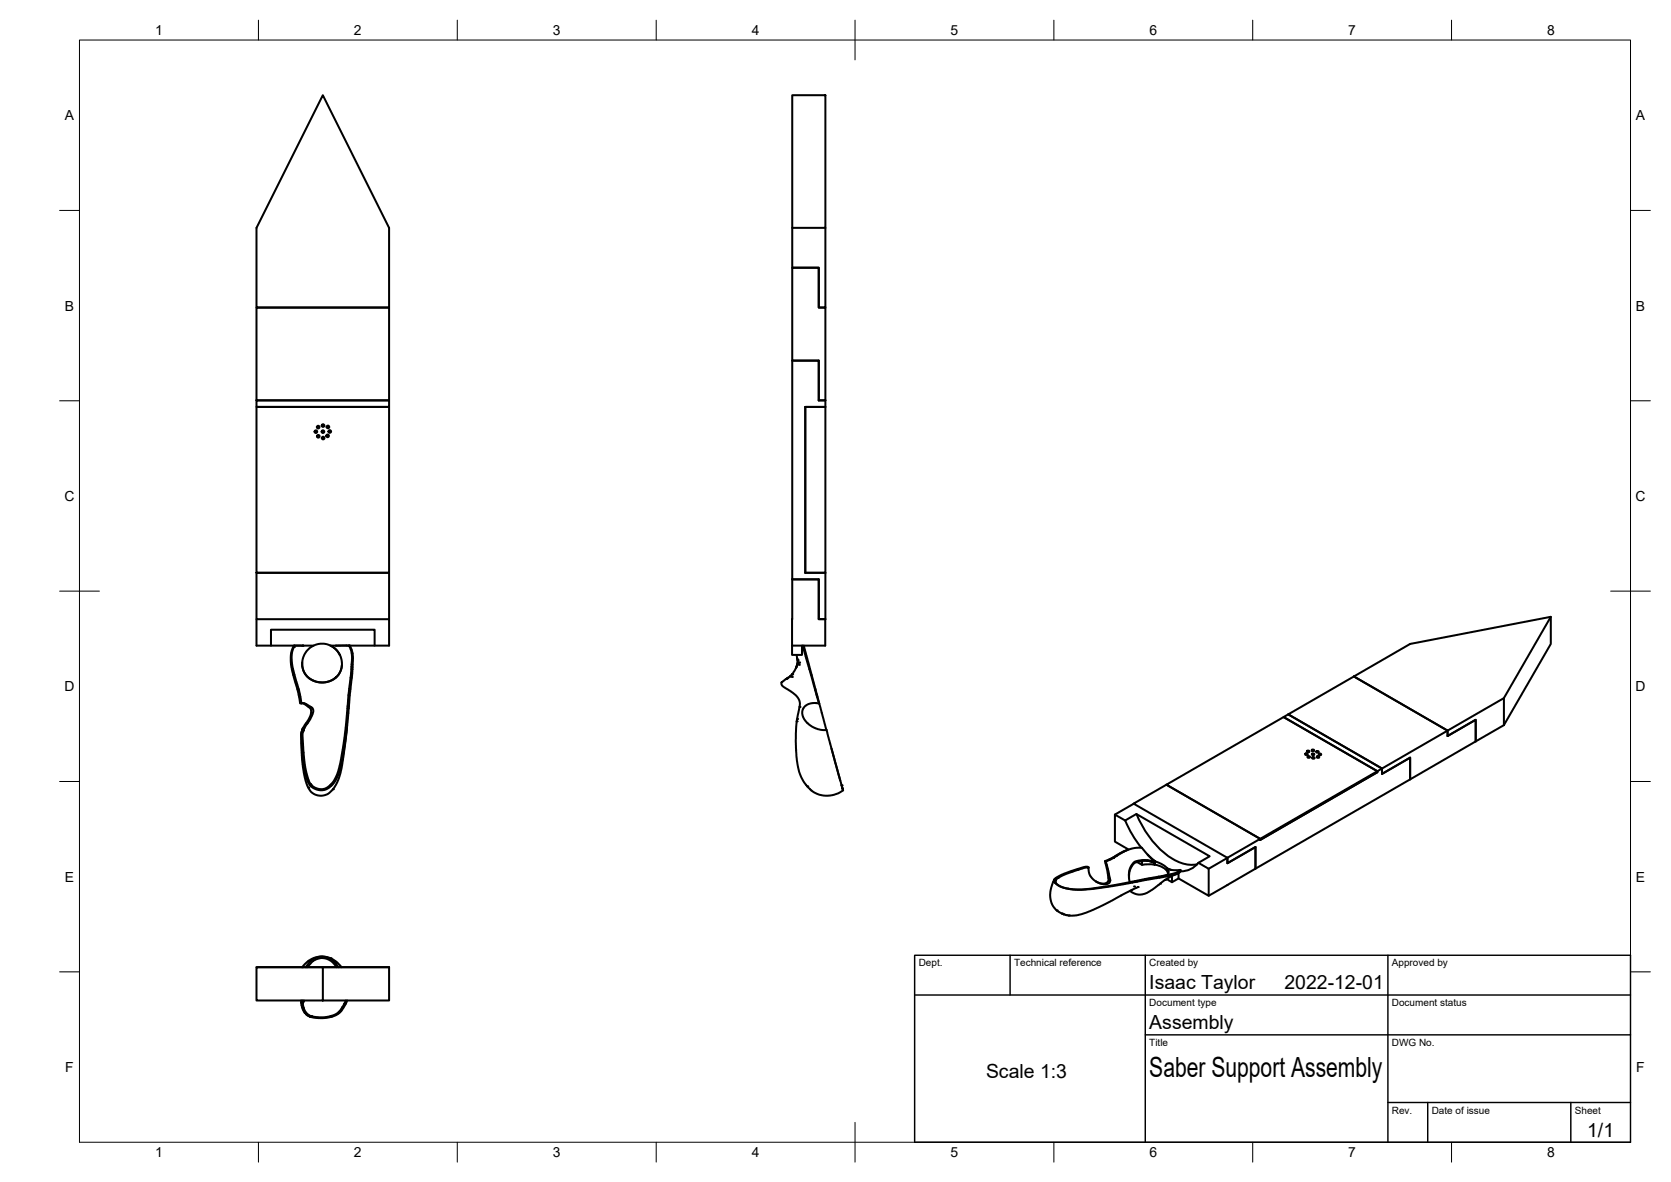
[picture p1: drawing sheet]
<svg xmlns="http://www.w3.org/2000/svg" width="420mm" height="297mm" viewBox="0 0 420 297" stroke-linecap="round" stroke-linejoin="round" font-family="sans-serif">
<!-- layer: Visible -->
<g fill="none" stroke="#000" stroke-width=".51">
<path d="M81.2 23.9l16.6 33.4v20h-33.3v-20zM199.2 23.9h8.3v33.4h-8.3zM199.2 57.3v10h6.7v10h1.6v-20M64.5 77.3h33.3v23.3h-33.3zM199.2 67.3h6.7v10h1.6v23.3h-1.6v-10h-6.7zM64.5 100.6h33.3v1.7h-33.3zM64.5 102.3h33.3v41.6h-33.3zM202.5 102.3h5v41.6h-5M202.5 102.3v41.6M205.9 100.6v-10h-6.7v71.6M205.9 100.6h1.6v1.7h-5M64.5 143.9h33.3v11.7h-33.3z"/>
<path d="M64.5 155.6v6.6h9.5M97.8 155.6v6.6h-10M202.5 143.9h5v11.7h-1.6v-10h-6.7h6.7v10h1.6v6.6h-8.3M389.9 155l-11.8 20.4v6.8M68.1 162.2v-4h26.1v4M73.9 162.2l-.7 2v3l1.7 6.5 .6 3.1h.3M74 162.2l-.6 2v2.7l1.8 6.6 .6 3.3 .6-.1 .9 .5 1.2 .7 .3 .6-.5 1.6-1.9 3.4M74 162.2h2.1M74.1 162.2h2M75.9 176.7l2 1.2 .3 .7-.3 1.6-1.7 2.7-.1 .6M76 166.5l.2 1.8 .9 1.5 1.6 1.2 1.8 .5 2.2-.3 1.4-.7 1.3-1.5 .6-1.9M76.1 162.2h.2"/>
<path d="M76.3 162.2h2.5l1.8-.4 1.5 .1 1 .3M78.8 162.2l-1.1 .8-1.1 1.3-.6 1.8v1.4l.5 1.5 1 1.3 1.2 .8 1.9 .4 1.7-.1 1.6-.7 1.1-1 .8-1.5 .2-1.7-.4-1.6-1.1-1.6-1.4-1.1M83.1 162.2h1.4M83.4 162.4l1.2 1 .8 1.2M84.5 162.2h2.3a1.07 1.07 0 0 1 1.4 1l.3 1.2v1.6l-1.5 16.1-.9 6.9-1.1 4.9-1.1 2.5-.9 .9-1 .7-.9 .3h-1l-1-.4-.9-.7M84.5 162.2h2.6a.89 .89 0 0 1 1.2 .9l.5 2.1-.2 3.6-1.2 12.7-.8 6.3-1.3 6.2-1.4 2.8-1.1 1.1-.7 .4-1.1 .3-.9-.1-1.3-.5-.8-.6M85.4 164.6h.1M198.3 170.3l-.5 .2M199.2 162.2v2.4h2.5v-2.4M200.2 167.7l-1.3 2.1-2.4 1.7v.3l.4 .7 3.2 2.2 .6 .8 .4 .9v.9l-.8 4-.2 5 .3 4.7 .7 3.4 .9 2 1.1 1.3 1.2 1.2 1.4 .7 1.4 .3h1.6l2-.5 1.3-.8M200.3 164.6l.3 2.2-.4 .9M200.4 165.5l.1 .1"/>
<path d="M200.6 166.4l-.4 1.4zM201.8 162.2l4.2 14.6M202.1 162.2l3.9 14.6M205.9 176.8l-1.9-.1-1.4 .6-.8 1.2v1.4l1 1.6 1.5 1.2 1.9 .7 1.6 .1M206 176.8l1.8 6.7M340.4 170l-16.5 9.5 23.6 13.6-1.2 .7-23.6-13.6 1.2-.7 23.6 13.6v1.4l7.1-4.1v5.5l-38.9 22.4v-5.4l-7.1 4v-1.3M340.4 170l23.6 13.6v1.4l7.1-4.1v5.4M340.4 170l14.2-8.2 35.3-6.8v6.8l-11.8 20.4M378.1 175.4l-30.6 17.7v1.4l7.1-4.1v5.5l16.5-9.6M78 197.4h.1M78.2 197.1v.1M78.2 197.1l-.7-1.2-.8-3.6-.6-7.6 .3-1.2h-.3l-.3 .8-.1 .8 .6 6.8 .8 3.7 .9 1.8"/>
<path d="M78.2 197.2h.1M87.2 182.9l-1.1 8.9-1 4-1 2-.8 1-.9 .8-1.6 .4-1.2-.2-1.3-.7-1-1.5-.4-1.3-.8-3.7-.2-2.8-.2-5.4 .4-1.3M207.8 183.5l4.2 15.1-.4-1.1M209.1 188.1l2.2 8.1M328.3 189.4l.3-.1 .2 .2-.4 .2-.2-.2zM328.3 189.7h.4M328.7 189h.5M328.7 188.7l.3-.1 .2 .2-.4 .2-.2-.2zM328.8 190.1l.4-.1 .2 .2-.4 .2-.3-.2zM328.8 190.3h.5M329.9 188.4h.3l.3 .2-.5 .2-.2-.2zM329.9 188.7h.5"/>
<path d="M329.9 189.4l.4-.1 .2 .2-.4 .2-.3-.2zM329.9 189.7h.5M330 190.3h.3l.3 .2-.5 .1-.2-.1zM330 190.6h.5M331 188.8l.4-.1 .2 .2-.4 .2-.3-.2zM331 189.1h.5M331.2 190.1l.3-.1 .2 .2-.4 .2-.2-.2zM331.2 190.4h.4M331.7 189.4h.3l.2 .2-.4 .2-.2-.2zM331.7 189.7h.4M378.1 182.2l-7 4.1M273.7 218l-.2-.2-1 .1-4.9 1.6-2.4 1.4-.1 .7 1 .9 1.8 .7 3 .4 3.2-.1 8.2-1.2 12.6-2.4 1.6-.6 .4-.4-.1-.3"/>
<path d="M277.8 216.4l.6 2.6 .3 2.3-.5 .6-.6 .2-.9-.1-1.1-.4M282.9 206.2l2.8-1.6 18.5 10.6-2.9 1.6 2.6 1.5v6.8l-7.6-4.3M282.9 206.2l-2.6-1.5v6.8l3.5 2M282.9 206.2a27.5 27.5 0 0 0 4.1 6.8M283.4 213.6l-5.6 2.8 .2 .1M285 202l23.6 13.6 8.3-4.8-23.6-13.6 29.4-17 23.6 13.6v.3l-29.4 17v-.3l-23.6-13.6zM285 202h.1M285 202l-4.7 2.7M285.8 204.5a22.4 22.4 0 0 0 10.9 12.2 7.5 7.5 0 0 0 4.3 .5M287.2 216.3l-.1 1-1.2-.7M287.2 216.3h1.3M287.2 216.3v.1l-1.7 .4-.7 .5-.8 1.6-.1 1.8"/>
<path d="M288.5 216.3l1.7 .5M288.5 216.3h.1M288.5 216.3l1.2 .3M288.6 214.9l-.9-1.2a1.55 1.55 0 0 0-2-.6l-2.4 .6-4.6 2.5a.63 .63 0 0 0-.6 .4 .63 .63 0 0 0 .2 .7l.9 3.9-.2 .6-.6 .3h-1.5l-1.8-.9-1-1.2-.4-1.5a.46 .46 0 0 0-.2-.5 .46 .46 0 0 0-.5 0l-5.6 1.9-1.6 .9-.5 .5M288.6 214.9l1.9 1.6M288.7 214.9l1.8 1.6M289.7 216.6l.7 .2 .1-.3-3.1-.4-1.4 .2-.8 .4-.7 .8-.5 1.1-.2 1.7 .3 1.4M290.2 216.7l.1 .1M290.2 216.9l.1 .4zM290.3 217.3l-1.6-.1-1.5 .2M290.4 217.3l1.4 .4a3.7 3.7 0 0 1 1.8 1.4M290.5 216.5l-.2 .8"/>
<path d="M290.5 216.5l1.9 .8 1.1 1M290.5 216.5h.1M293.5 219.9l-13.8 2.6-7.3 1h-2.7l-2.2-.4-1.7-.9-.5-.9M293.5 218.2l1 .4M293.5 218.3l1.1 .3h2.2M293.5 218.3l.1 .6M293.6 218.7l.1 .8M293.6 218.7l.2 .6M293.8 219.1l-.3-.8 .3 .8-.3 .8M295.9 219.6l-2.5 1.2-3.4 2.6-2 1.2-2 .2-1-.3-.9-.6M296.3 219.4v1.4l-1.6 .9v-1.6M296.8 218.6l-.9 .7-2.4 .6"/>
<path d="M301.3 216.8a5.6 5.6 0 0 1-4.4 2.2M303.9 218.3l4.7-2.7v1.3l7.1-4v5.4l-7.1 4.1M316.9 210.8l29.4-17v.3l-29.4 17zM265.1 221l-.6 1.6-.4 1.6v1.3l.3 1.5 .6 1.1 1 .9 1.6 .8 1.2 .3 2.4-.2 2.8-.9 12.3-6.1M265.3 221.3h.1M265.4 221.3h.1M293.5 220.8v.2l1.2 .7M308.6 222.4h.1M308.6 222.4l-4.7 2.7M64.5 243.1h33.3M64.5 243.1h16.7v8.3h-16.7zM75.7 251.4v.6"/>
<path d="M76 251.4l.1 .3M76.4 251.4v.3l-.3 .3 .4 1.6 .7 1.1 .9 .6M76.9 243l1.6-1.8 1-.5 1.2-.3 1.4 .2 1 .4 1.1 .9 .9 1.1M77.3 243l1.4-1.5 2-.7 1.2 .1 1.2 .5 1.6 1.6M78.2 255.3h.1M81.2 243.1h16.6M83.1 240.8l-1.9-.4-2.1 .3-1.5 .8-1.6 1.5M83.1 240.8l1.4 .8 1.4 1.4M87 251.4l-1.4 2.4-.7 .8-.8 .4-2.8 .7-1.9-.1-1.2-.3M87.3 251.4l-1.3 2.4-1 1-1.6 .7-2.3 .4-2.8-.3-1.3-.6-.8-1.1-.5-1.8 .4-.4h.3M97.8 243.1v8.3h-16.6"/>
<circle cx="79.4" cy="108.5" r=".33"/>
<circle cx="80" cy="107.3" r=".33"/>
<circle cx="80" cy="109.6" r=".33"/>
<circle cx="81.2" cy="108.5" r=".33"/>
<circle cx="81.2" cy="107" r=".33"/>
<circle cx="81.2" cy="110.1" r=".33"/>
<circle cx="82.4" cy="109.5" r=".33"/>
<circle cx="82.5" cy="107.3" r=".33"/>
<circle cx="82.9" cy="108.4" r=".33"/>
</g>
<g fill="#000">
<circle cx="73.9" cy="162.6" r=".25"/>
<circle cx="197.8" cy="170.6" r=".25"/>
<circle cx="198.7" cy="170" r=".25"/>
<circle cx="198.7" cy="169.9" r=".25"/>
<circle cx="198.8" cy="169.9" r=".25"/>
<circle cx="199.1" cy="169.5" r=".25"/>
<circle cx="199.1" cy="170.1" r=".25"/>
<circle cx="199.2" cy="169.4" r=".25"/>
<circle cx="200.5" cy="165.8" r=".25"/>
<circle cx="200.5" cy="166" r=".25"/>
<circle cx="200.6" cy="166.8" r=".25"/>
<circle cx="200.9" cy="167.1" r=".25"/>
<circle cx="200.9" cy="166.5" r=".25"/>
<circle cx="201" cy="177.7" r=".25"/>
<circle cx="77.5" cy="198" r=".25"/>
<circle cx="83.7" cy="198.3" r=".25"/>
<circle cx="200.3" cy="181.3" r=".25"/>
<circle cx="200.4" cy="180.7" r=".25"/>
<circle cx="203" cy="197.6" r=".25"/>
<circle cx="211.6" cy="197.4" r=".25"/>
<circle cx="264.8" cy="221.6" r=".25"/>
<circle cx="265" cy="221.2" r=".25"/>
<circle cx="265.3" cy="221.3" r=".25"/>
<circle cx="265.7" cy="228.8" r=".25"/>
<circle cx="267" cy="229.6" r=".25"/>
<circle cx="267.4" cy="229.8" r=".25"/>
<circle cx="268.1" cy="230" r=".25"/>
<circle cx="268.8" cy="230.1" r=".25"/>
<circle cx="284.3" cy="223.8" r=".25"/>
<circle cx="285.1" cy="222.8" r=".25"/>
<circle cx="291.7" cy="222.1" r=".25"/>
<circle cx="293" cy="221.1" r=".25"/>
<circle cx="76" cy="243" r=".25"/>
<circle cx="77.6" cy="241.5" r=".25"/>
<circle cx="78" cy="255.5" r=".25"/>
<circle cx="78.2" cy="255.4" r=".25"/>
<circle cx="83.1" cy="240.8" r=".25"/>
</g>
<!-- layer: BORDER -->
<g fill="none" stroke="#000" stroke-width=".25">
<path d="M20 10.1h390v276.9h-390zM65 5.1v5M115 5.1v5M165 5.1v5M215 5.1v10M265 5.1v5M315 5.1v5M365 5.1v5M15 52.9h5M410 52.9h5M15 100.7h5M410 100.7h5"/>
<path d="M15 148.6h10M405 148.6h10M15 196.4h5M410 196.4h5M15 244.2h5M410 244.2h5M65 287v5M115 287v5M165 287v5M215 282.1v9.9M265 287v5M315 287v5"/>
<path d="M365 287v5"/>
</g>
<!-- layer: TITLEBLOCK -->
<path d="M230 240.1h180v46.9h-180zM230 250h180M254 240.1v9.9M288 240.1v46.9M349 240.1v46.9M288 260.1h122M349 277.1h61M359 277.1v9.9M395 277.1v9.9" fill="none" stroke="#000" stroke-width=".36"/>
<text font-size="7" x="289" y="270.6">Saber Support Assembly</text>
<g font-size="4.9">
<text x="289" y="248.5">Isaac Taylor</text>
<text x="323" y="248.5">2022-12-01</text>
<text x="289" y="258.6">Assembly</text>
<text x="247.9" y="270.8">Scale 1:3</text>
<text x="399.1" y="285.7">1/1</text>
</g>
<g font-size="3.5">
<text x="39" y="8.8">1</text>
<text x="89" y="8.8">2</text>
<text x="139" y="8.8">3</text>
<text x="189" y="8.8">4</text>
<text x="239" y="8.8">5</text>
<text x="289" y="8.8">6</text>
<text x="339" y="8.8">7</text>
<text x="389" y="8.8">8</text>
<text x="16.3" y="30.2">A</text>
<text x="411.3" y="30.2">A</text>
<text x="16.3" y="78">B</text>
<text x="411.3" y="78">B</text>
<text x="16.2" y="125.9">C</text>
<text x="411.2" y="125.9">C</text>
<text x="16.2" y="173.7">D</text>
<text x="411.2" y="173.7">D</text>
<text x="16.3" y="221.6">E</text>
<text x="411.3" y="221.6">E</text>
<text x="16.4" y="269.4">F</text>
<text x="411.4" y="269.4">F</text>
<text x="39" y="290.8">1</text>
<text x="89" y="290.8">2</text>
<text x="139" y="290.8">3</text>
<text x="189" y="290.8">4</text>
<text x="239" y="290.8">5</text>
<text x="289" y="290.8">6</text>
<text x="339" y="290.8">7</text>
<text x="389" y="290.8">8</text>
</g>
<g font-size="2.5">
<text x="231" y="242.9">Dept.</text>
<text x="255" y="242.9">Technical reference</text>
<text x="289" y="242.9">Created by</text>
<text x="350" y="242.9">Approved by</text>
<text x="289" y="252.8">Document type</text>
<text x="350" y="252.8">Document status</text>
<text x="289" y="262.9">Title</text>
<text x="350" y="262.9">DWG No.</text>
<text x="350" y="279.9">Rev.</text>
<text x="360" y="279.9">Date of issue</text>
<text x="396" y="279.9">Sheet</text>
</g>
</svg>
